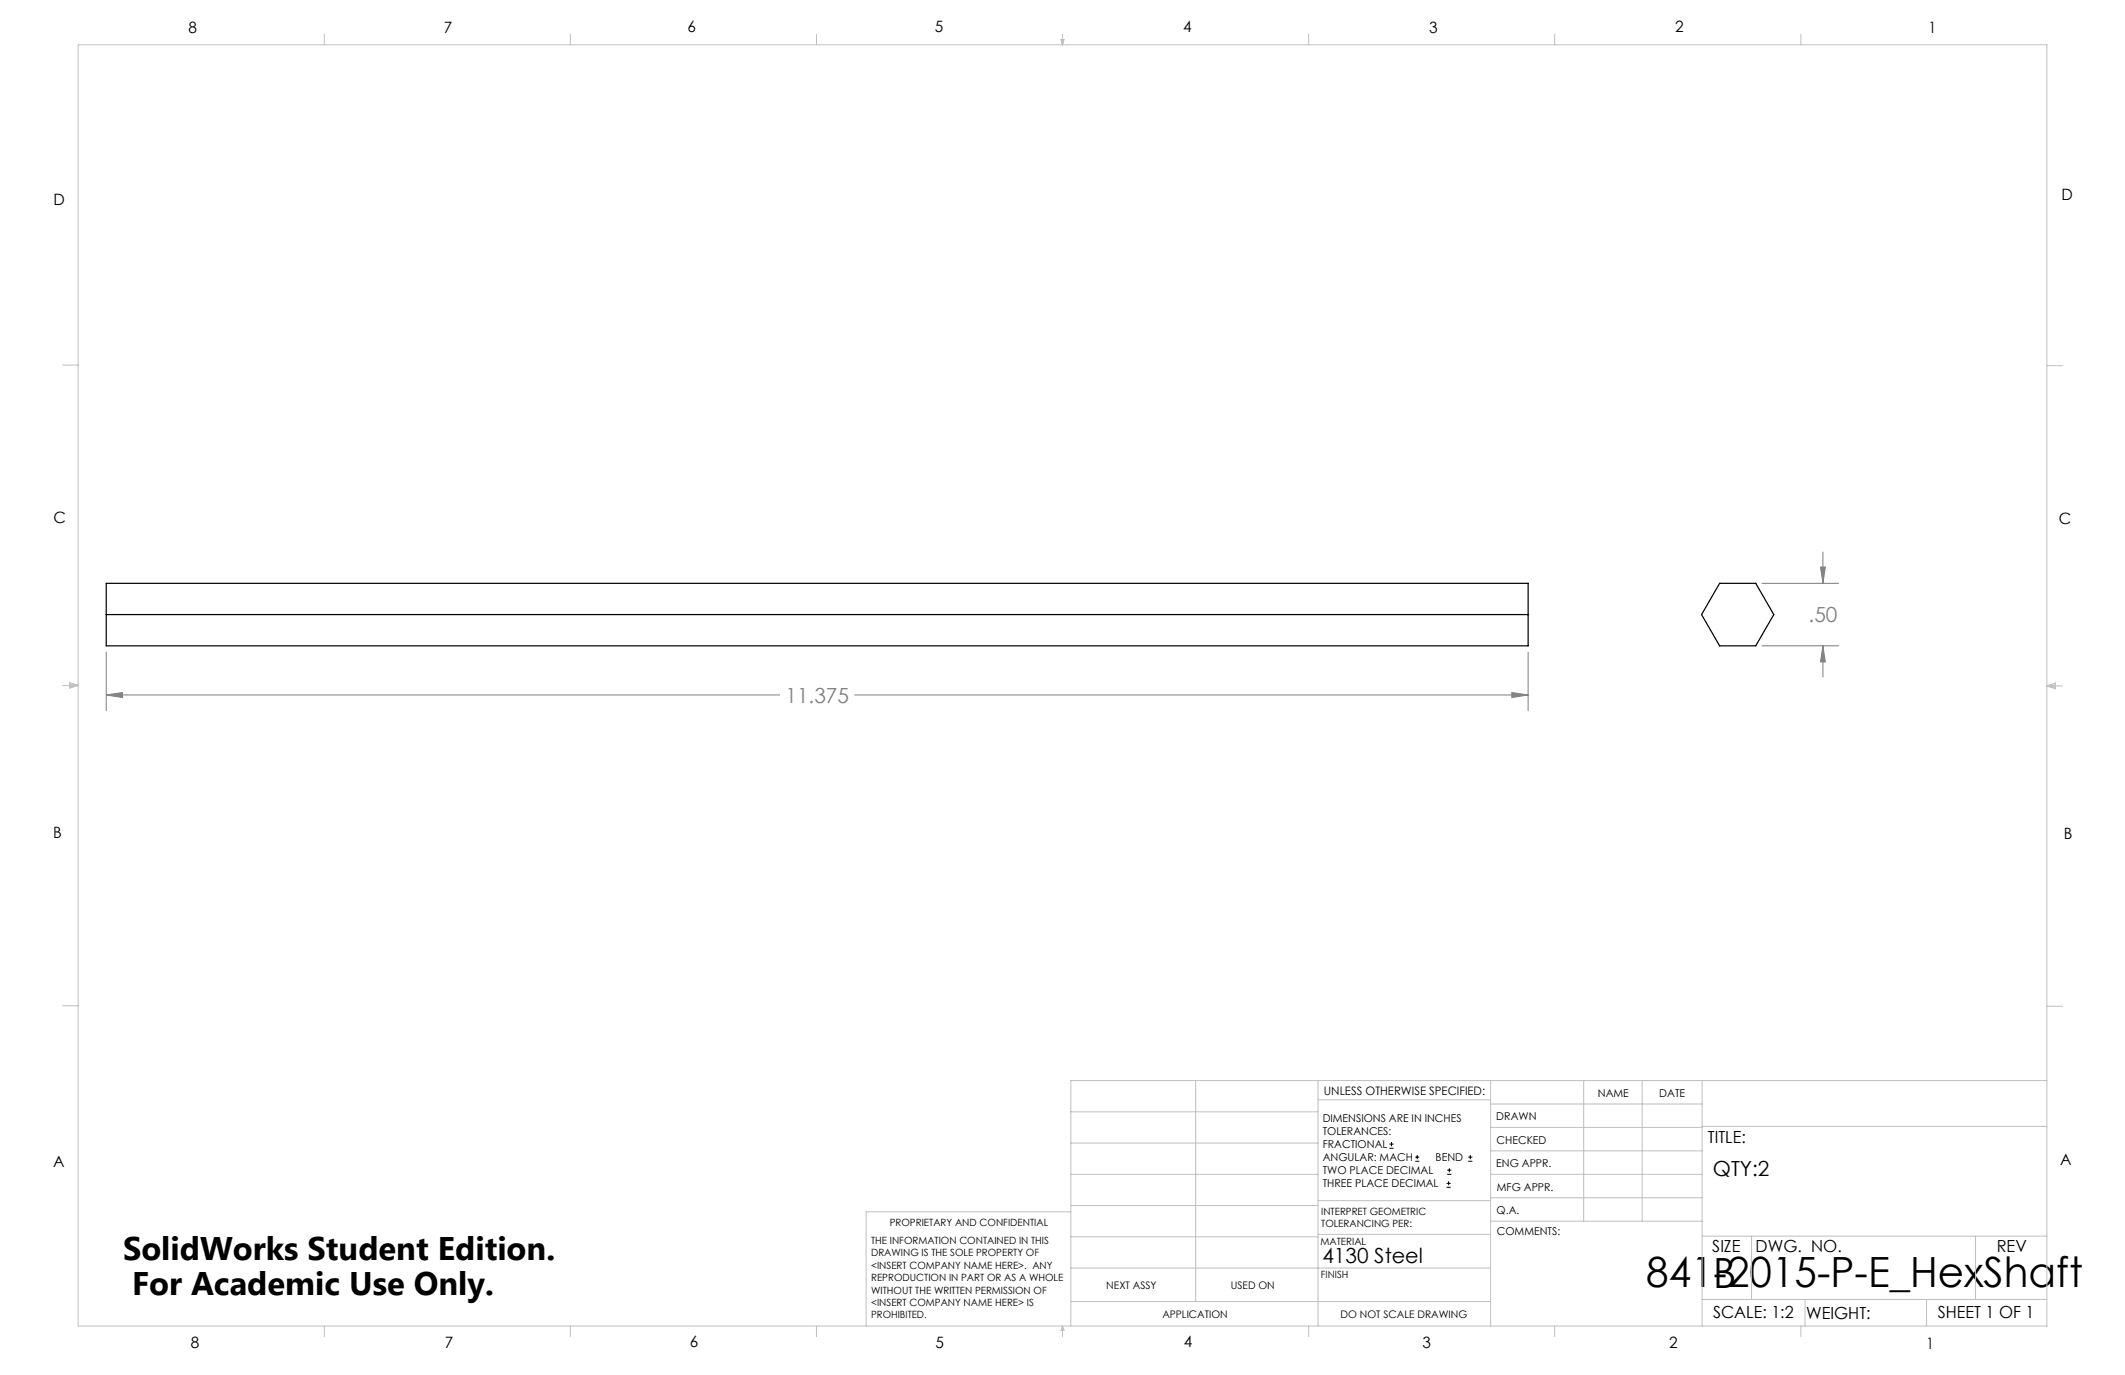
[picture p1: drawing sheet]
<svg xmlns="http://www.w3.org/2000/svg" width="432mm" height="279mm" viewBox="0 0 432 279" stroke-linecap="round" stroke-linejoin="round" font-family="sans-serif">
<g fill="none" stroke="#000" stroke-width=".2">
<path d="M282.3 233.3h.9M282.3 232.5h.9M282.8 232.1v.8M287.6 236h.8M287.6 235.1h.8M288 234.7v.8M294.1 238.6h.8M294.1 237.8h.8M294.5 237.4v.8M298.3 236h.9M298.3 235.1h.9M298.8 234.7v.8"/>
<path d="M293.9 241.3h.9M293.9 240.5h.9M294.4 240v.8"/>
</g>
<path d="M358 118.5h15.6M369.9 115.2h1l-.5 3.3zM370.4 112.2v6.3M21.6 132.5v11.9M310.5 132.5v11.9M358 131.2h15.6M370.4 131.2l.5 3.3h-1zM370.4 131.2v6.4M21.6 141.2l3.3-.5v1zM21.6 141.2h136.8M173.7 141.2h136.8M307.2 140.7l3.3 .5-3.3 .5z" fill="none" stroke="#808080" stroke-width=".2"/>
<g fill="none" stroke="#c0c0c0" stroke-width=".2">
<path d="M15.9 9.1h400v260.4h-400zM65.9 6.9v2.2M115.9 6.9v2.2M165.9 6.9v2.2M215.6 8h.6l-.3 1.1zM215.7 8l.2 1.1M215.9 6.9v2.2M216 8l-.1 1.1M265.9 6.9v2.2M315.9 6.9v2.2M365.9 6.9v2.2M12.7 74.2h3.2"/>
<path d="M415.9 74.3h3.2M12.7 139.3h3.2M14.2 139.1l1.7 .2M14.2 138.7l1.7 .6-1.7 .5zM15.9 139.3l-1.7 .3M415.9 139.4h3.2M415.9 139.4l1.8-.6v1.2zM415.9 139.4l1.8 .3M417.7 139.2l-1.8 .2M12.7 204.4h3.2M243 219.6v44.9M267.8 219.6v49.9"/>
<path d="M302.9 219.6v49.9M321.8 219.6v28.5M333.7 219.6v28.5M345.9 219.6v49.9M415.9 204.5h3.2M415.9 219.6h-198.3v49.9M217.6 238.6h50.2M217.6 232.3h50.2M217.6 225.9h50.2M267.8 223.5h35.1M302.9 233.9h43M302.9 229.1h43"/>
<path d="M302.9 224.3h43M302.9 238.6h43M345.9 228.9h70M217.6 257.7h85.3M217.6 251.3h50.2M217.6 245h50.2M217.6 246.2h-41.6v23.3M267.8 250.8h35.1M267.8 244h35.1M302.9 248.1h43M302.9 243.4h43M345.9 251.2h70"/>
<path d="M355.9 251.2v12.9M401.4 251.2v12.9M65.9 269.5v2.1M115.9 269.5v2.1M165.9 269.5v2.1M215.9 269.5v2.1M215.9 269.5l.3 .8h-.6zM217.6 264.5h85.3M265.9 269.5v2.1M315.9 269.5v2.1M345.9 264.1h70M365.9 269.5v2.1"/>
<path d="M366.8 264.1v5.4M391.5 264.1v5.4"/>
</g>
<path d="M307.2 140.7l3.3 .5-3.3 .5zM21.6 141.2l3.3-.5v1zM370.4 131.2l.5 3.3h-1zM369.9 115.2h1l-.5 3.3z" fill="#808080"/>
<path d="M21.6 118.5h288.9v12.7h-288.9zM349.4 118.5h7.4l3.6 6.4-3.6 6.3h-7.4l-3.6-6.3zM21.6 124.9h288.9" fill="none" stroke="#000" stroke-width=".25"/>
<g font-size="8.5">
<text x="334.5" y="261.6">841-2015-P-E_HexShaft</text>
<text x="348.1" y="261.8">B</text>
</g>
<g font-size="6.6">
<text x="25" y="255.9">SolidWorks Student Edition.</text>
<text x="26.8" y="263.2">For Academic Use Only.</text>
</g>
<g font-size="4.2" fill="#808080">
<text x="367.5" y="126.5">.50</text>
<text x="159.6" y="142.8">11.375</text>
</g>
<g font-size="4.2">
<text x="348.1" y="239">QTY:2</text>
<text x="268.7" y="256.7">4130 Steel</text>
</g>
<g font-size="3.4">
<text x="347.1" y="232.3">TITLE:</text>
<text x="347.9" y="254.3">SIZE</text>
<text x="356.7" y="254.4">DWG. NO.</text>
<text x="405.7" y="254.5">REV</text>
<text x="348.1" y="267.9">SCALE: 1:2</text>
<text x="367" y="268">WEIGHT:</text>
<text x="393.8" y="267.9">SHEET 1 OF 1</text>
</g>
<g font-size="3.2">
<text x="38.3" y="6.7">8</text>
<text x="90.2" y="6.7">7</text>
<text x="139.7" y="6.5">6</text>
<text x="190" y="6.5">5</text>
<text x="240.4" y="6.5">4</text>
<text x="290.4" y="6.7">3</text>
<text x="340.4" y="6.5">2</text>
<text x="391.9" y="6.7">1</text>
<text x="10.9" y="41.6">D</text>
<text x="418.9" y="40.7">D</text>
<text x="10.9" y="106.3">C</text>
<text x="418.4" y="106.4">C</text>
<text x="10.8" y="170.2">B</text>
<text x="419.4" y="170.6">B</text>
<text x="10.8" y="237.2">A</text>
<text x="418.6" y="236.8">A</text>
<text x="38.8" y="273.8">8</text>
<text x="90.4" y="273.8">7</text>
<text x="140.2" y="273.8">6</text>
<text x="190.1" y="273.9">5</text>
<text x="240.5" y="273.8">4</text>
<text x="289" y="273.9">3</text>
<text x="339.1" y="273.8">2</text>
<text x="391.4" y="274.1">1</text>
</g>
<text font-size="2.4" x="269" y="222.4">UNLESS OTHERWISE SPECIFIED:</text>
<g font-size="2.2">
<text x="268.8" y="228">DIMENSIONS ARE IN INCHES</text>
<text x="304.1" y="227.7">DRAWN</text>
<text x="324.7" y="222.9">NAME</text>
<text x="337.2" y="222.9">DATE</text>
<text x="268.8" y="230.6">TOLERANCES:</text>
<text x="268.8" y="233.3">FRACTIONAL</text>
<text x="304.1" y="232.6">CHECKED</text>
<text x="268.8" y="236">ANGULAR: MACH</text>
<text x="268.8" y="238.6">TWO PLACE DECIMAL</text>
<text x="291.7" y="236">BEND</text>
<text x="304" y="237.2">ENG APPR.</text>
<text x="268.8" y="241.3">THREE PLACE DECIMAL</text>
<text x="304.2" y="241.9">MFG APPR.</text>
<text x="304.1" y="246.7">Q.A.</text>
<text x="304.1" y="250.9">COMMENTS:</text>
</g>
<g font-size="2.1">
<text x="224.8" y="262">NEXT ASSY</text>
<text x="250.1" y="261.9">USED ON</text>
<text x="236.2" y="267.8">APPLICATION</text>
<text x="272.4" y="267.8">DO NOT SCALE DRAWING</text>
</g>
<g font-size="2">
<text x="180.8" y="249.2">PROPRIETARY AND CONFIDENTIAL</text>
<text x="268.5" y="246.8">INTERPRET GEOMETRIC</text>
<text x="268.5" y="249.4">TOLERANCING PER:</text>
<text x="177" y="252.8">THE INFORMATION CONTAINED IN THIS</text>
<text x="177" y="255.3">DRAWING IS THE SOLE PROPERTY OF</text>
<text x="177" y="257.8">&lt;INSERT COMPANY NAME HERE&gt;. ANY</text>
<text x="268.3" y="252.9">MATERIAL</text>
<text x="177" y="260.3">REPRODUCTION IN PART OR AS A WHOLE</text>
<text x="177" y="262.9">WITHOUT THE WRITTEN PERMISSION OF</text>
<text x="268.4" y="259.7">FINISH</text>
<text x="177" y="265.4">&lt;INSERT COMPANY NAME HERE&gt; IS</text>
<text x="177" y="267.9">PROHIBITED.</text>
</g>
</svg>
